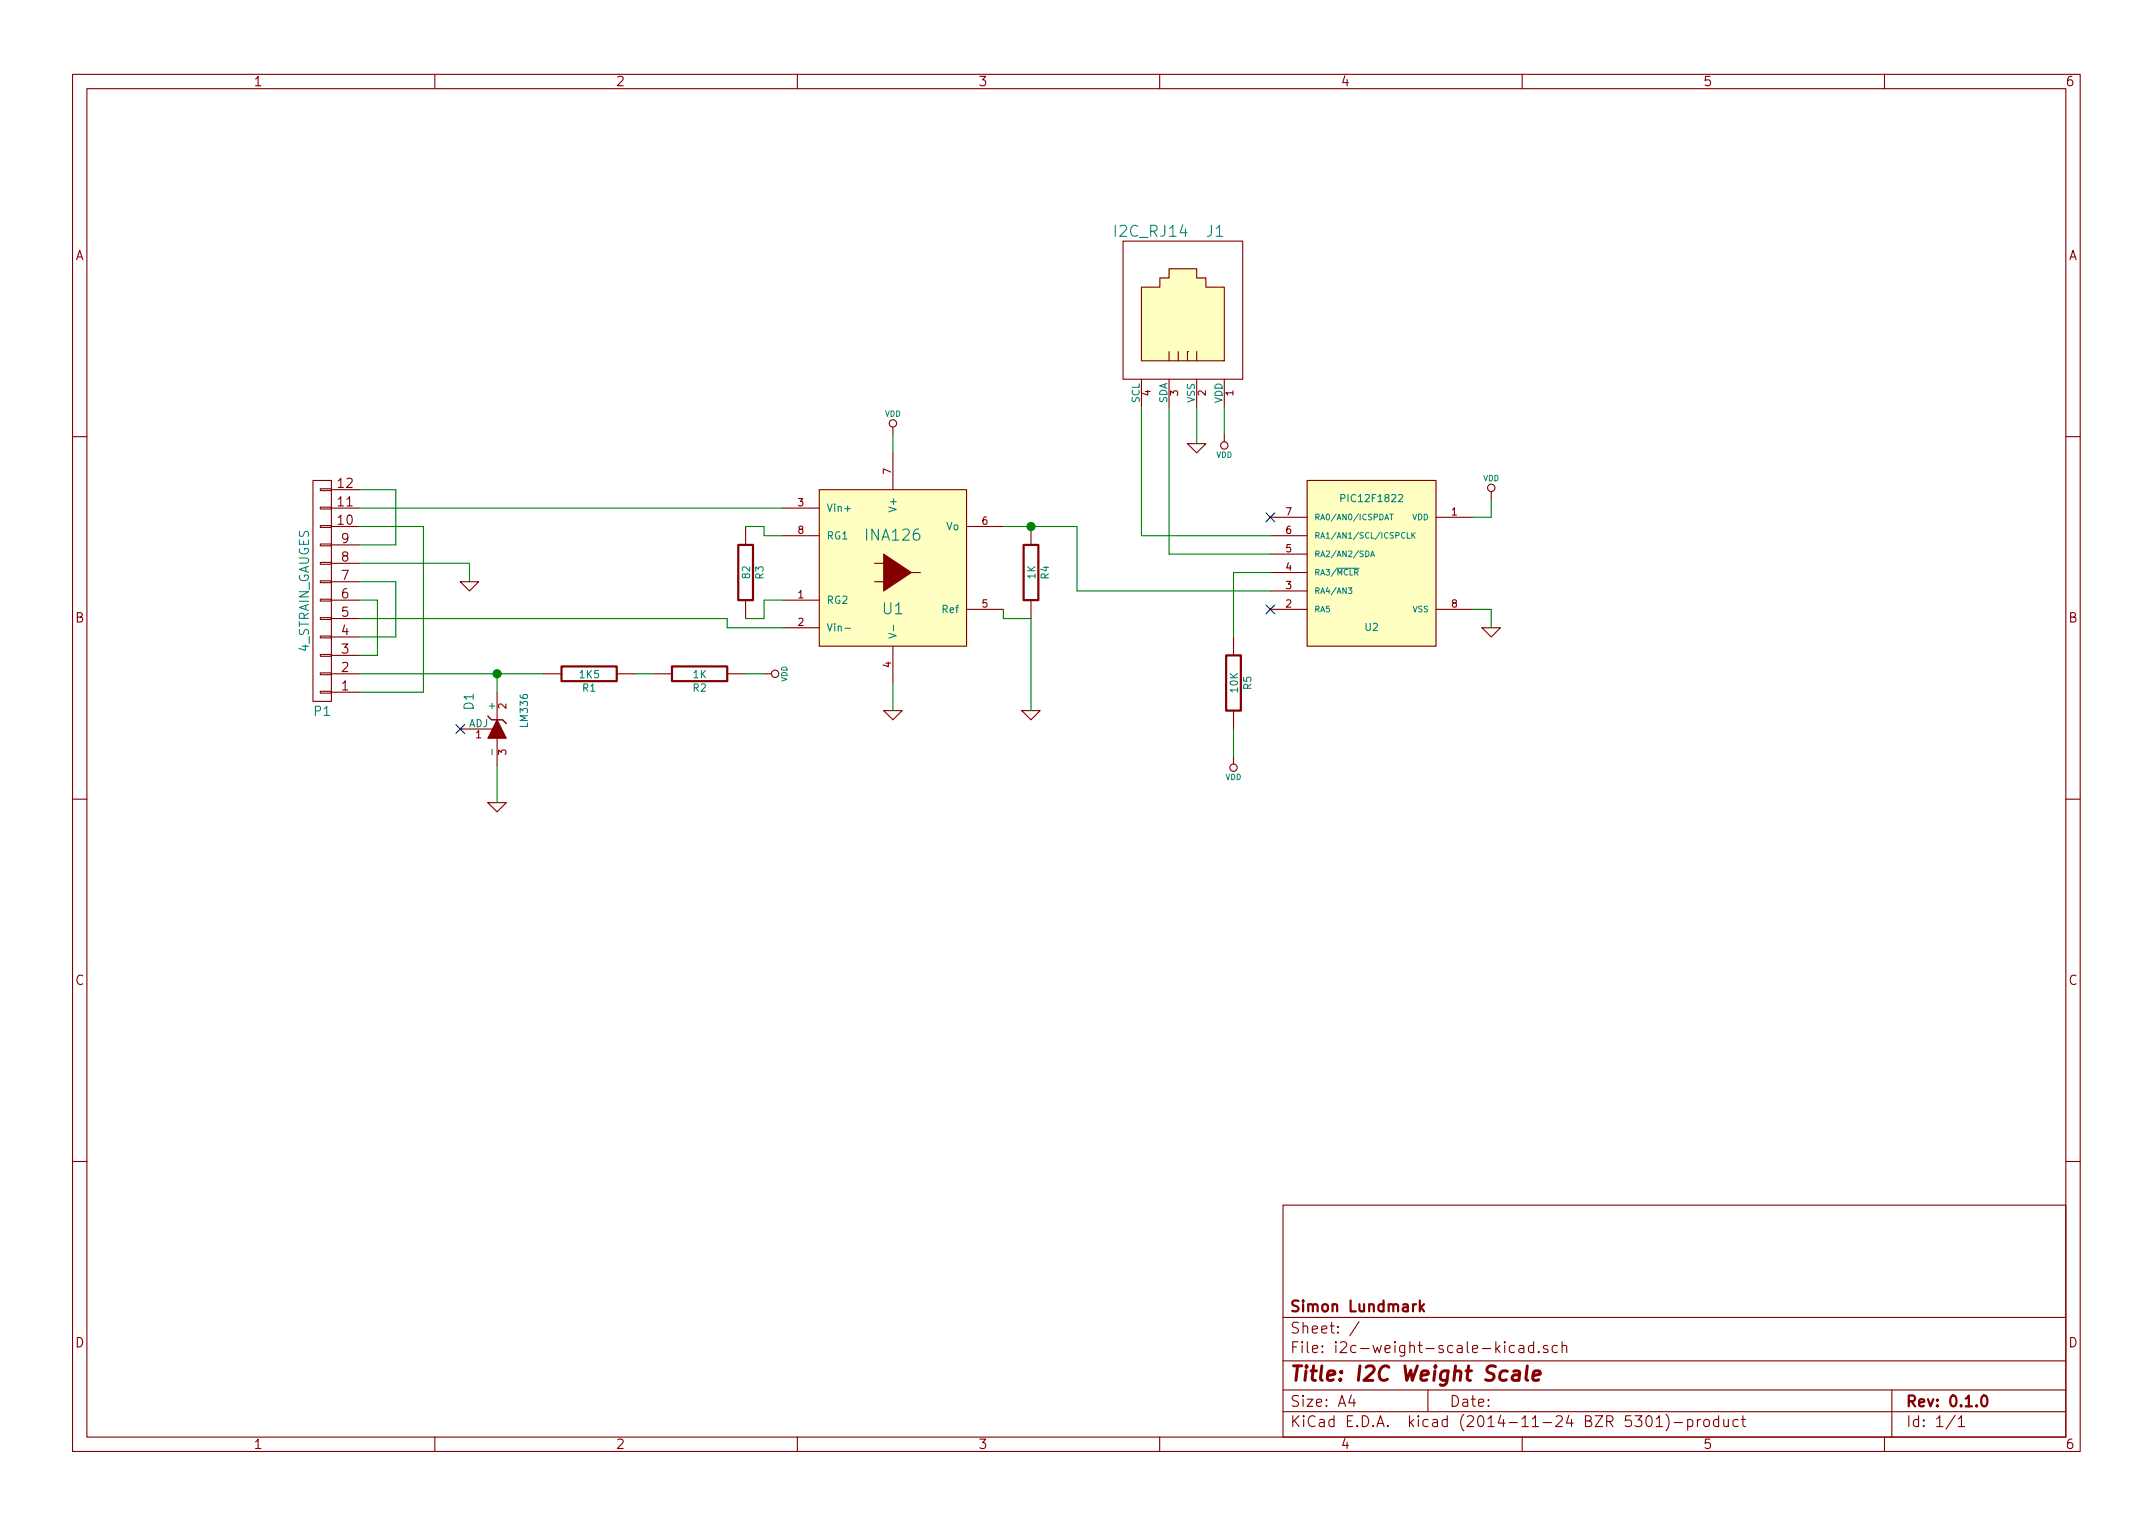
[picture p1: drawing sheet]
EESchema Schematic File Version 2
LIBS:power
LIBS:device
LIBS:transistors
LIBS:conn
LIBS:linear
LIBS:regul
LIBS:74xx
LIBS:cmos4000
LIBS:adc-dac
LIBS:memory
LIBS:xilinx
LIBS:special
LIBS:microcontrollers
LIBS:dsp
LIBS:microchip
LIBS:analog_switches
LIBS:motorola
LIBS:texas
LIBS:intel
LIBS:audio
LIBS:interface
LIBS:digital-audio
LIBS:philips
LIBS:display
LIBS:cypress
LIBS:siliconi
LIBS:opto
LIBS:atmel
LIBS:contrib
LIBS:valves
LIBS:kicad-library-by-simlun
LIBS:i2c-weight-scale-kicad-cache
EELAYER 25 0
EELAYER END
$Descr A4 11693 8268
encoding utf-8
Sheet 1 1
Title "I2C Weight Scale"
Date ""
Rev "0.1.0"
Comp "Simon Lundmark"
Comment1 ""
Comment2 ""
Comment3 ""
Comment4 ""
$EndDescr
$Comp
L CONN_01X12 P1
U 1 1
P 1750 3200
F 0 "P1" H 1750 3850 50  0000 C CNN
F 1 "4_STRAIN_GAUGES" V 1850 3200 50  0000 C CNN
F 2 "Pin_Headers:Pin_Header_Straight_1x12" H 1750 3200 60  0001 C CNN
F 3 "" H 1750 3200 60  0000 C CNN
	1    1750 3200
	-1   0    0    1   
$EndComp
Wire Wire Line
	1950 3750 2300 3750
Wire Wire Line
	2300 3750 2300 2850
Wire Wire Line
	2300 2850 1950 2850
Wire Wire Line
	1950 3450 2150 3450
Wire Wire Line
	2150 3450 2150 3150
Wire Wire Line
	2150 3150 1950 3150
Wire Wire Line
	1950 2950 2150 2950
Wire Wire Line
	2150 2950 2150 2650
Wire Wire Line
	2150 2650 1950 2650
Wire Wire Line
	1950 3550 2050 3550
Wire Wire Line
	2050 3550 2050 3250
Wire Wire Line
	2050 3250 1950 3250
$Comp
L GND #PWR01
U 1 1
P 2550 3150
F 0 "#PWR01" H 2550 3150 30  0001 C CNN
F 1 "GND" H 2550 3080 30  0001 C CNN
F 2 "" H 2550 3150 60  0000 C CNN
F 3 "" H 2550 3150 60  0000 C CNN
	1    2550 3150
	1    0    0    -1  
$EndComp
Wire Wire Line
	1950 3050 2550 3050
Wire Wire Line
	2550 3050 2550 3150
$Comp
L LM336 D1
U 1 1
P 2700 3950
F 0 "D1" H 2850 4100 50  0000 C CNN
F 1 "LM336" H 2800 3800 40  0000 C CNN
F 2 "Housings_TO-92:TO-92-Free-molded-wide-oval" H 2700 3950 60  0001 C CNN
F 3 "" H 2700 3950 60  0000 C CNN
	1    2700 3950
	0    -1   -1   0   
$EndComp
Wire Wire Line
	1950 3650 2950 3650
$Comp
L GND #PWR02
U 1 1
P 2700 4350
F 0 "#PWR02" H 2700 4350 30  0001 C CNN
F 1 "GND" H 2700 4280 30  0001 C CNN
F 2 "" H 2700 4350 60  0000 C CNN
F 3 "" H 2700 4350 60  0000 C CNN
	1    2700 4350
	1    0    0    -1  
$EndComp
$Comp
L R R2
U 1 1
P 3800 3650
F 0 "R2" V 3880 3650 40  0000 C CNN
F 1 "1K" V 3807 3651 40  0000 C CNN
F 2 "Resistors_ThroughHole:Resistor_Vertical_RM5mm" V 3730 3650 30  0001 C CNN
F 3 "" H 3800 3650 30  0000 C CNN
	1    3800 3650
	0    1    1    0   
$EndComp
$Comp
L R R1
U 1 1
P 3200 3650
F 0 "R1" V 3280 3650 40  0000 C CNN
F 1 "1K5" V 3207 3651 40  0000 C CNN
F 2 "Resistors_ThroughHole:Resistor_Vertical_RM5mm" V 3130 3650 30  0001 C CNN
F 3 "" H 3200 3650 30  0000 C CNN
	1    3200 3650
	0    1    1    0   
$EndComp
Connection ~ 2700 3650
Wire Wire Line
	2700 4150 2700 4350
Wire Wire Line
	2700 3750 2700 3650
$Comp
L INA126 U1
U 1 1
P 4850 3100
F 0 "U1" H 4850 2900 60  0000 C CNN
F 1 "INA126" H 4850 3300 60  0000 C CNN
F 2 "Sockets_DIP:DIP-8__300" H 4900 3100 60  0001 C CNN
F 3 "" H 4900 3100 60  0000 C CNN
	1    4850 3100
	1    0    0    -1  
$EndComp
Wire Wire Line
	3450 3650 3550 3650
$Comp
L GND #PWR03
U 1 1
P 4850 3850
F 0 "#PWR03" H 4850 3850 30  0001 C CNN
F 1 "GND" H 4850 3780 30  0001 C CNN
F 2 "" H 4850 3850 60  0000 C CNN
F 3 "" H 4850 3850 60  0000 C CNN
	1    4850 3850
	1    0    0    -1  
$EndComp
Wire Wire Line
	4850 3700 4850 3850
$Comp
L R R3
U 1 1
P 4050 3100
F 0 "R3" V 4130 3100 40  0000 C CNN
F 1 "82" V 4057 3101 40  0000 C CNN
F 2 "Resistors_ThroughHole:Resistor_Vertical_RM5mm" V 3980 3100 30  0001 C CNN
F 3 "" H 4050 3100 30  0000 C CNN
	1    4050 3100
	1    0    0    -1  
$EndComp
Wire Wire Line
	4050 2850 4150 2850
Wire Wire Line
	4150 2850 4150 2900
Wire Wire Line
	4150 2900 4250 2900
Wire Wire Line
	4050 3350 4150 3350
Wire Wire Line
	4150 3350 4150 3250
Wire Wire Line
	4150 3250 4250 3250
Wire Wire Line
	1950 3350 3950 3350
Wire Wire Line
	3950 3350 3950 3400
Wire Wire Line
	3950 3400 4250 3400
Wire Wire Line
	1950 2750 4250 2750
$Comp
L R R4
U 1 1
P 5600 3100
F 0 "R4" V 5680 3100 40  0000 C CNN
F 1 "1K" V 5607 3101 40  0000 C CNN
F 2 "Resistors_ThroughHole:Resistor_Vertical_RM5mm" V 5530 3100 30  0001 C CNN
F 3 "" H 5600 3100 30  0000 C CNN
	1    5600 3100
	1    0    0    -1  
$EndComp
Wire Wire Line
	5450 2850 5850 2850
Wire Wire Line
	5600 3350 5450 3350
Wire Wire Line
	5450 3350 5450 3300
NoConn ~ 2500 3950
$Comp
L PIC12F1822 U2
U 1 1
P 7450 3100
F 0 "U2" H 7450 2800 39  0000 C CNN
F 1 "PIC12F1822" H 7450 3500 39  0000 C CNN
F 2 "Sockets_DIP:DIP-8__300" H 7450 3100 60  0001 C CNN
F 3 "" H 7450 3100 60  0000 C CNN
	1    7450 3100
	1    0    0    -1  
$EndComp
$Comp
L GND #PWR04
U 1 1
P 5600 3850
F 0 "#PWR04" H 5600 3850 30  0001 C CNN
F 1 "GND" H 5600 3780 30  0001 C CNN
F 2 "" H 5600 3850 60  0000 C CNN
F 3 "" H 5600 3850 60  0000 C CNN
	1    5600 3850
	1    0    0    -1  
$EndComp
Wire Wire Line
	5600 3350 5600 3850
Wire Wire Line
	6900 3200 5850 3200
Wire Wire Line
	5850 3200 5850 2850
Connection ~ 5600 2850
NoConn ~ 6900 3300
NoConn ~ 6900 2800
$Comp
L R R5
U 1 1
P 6700 3700
F 0 "R5" V 6780 3700 40  0000 C CNN
F 1 "10K" V 6707 3701 40  0000 C CNN
F 2 "Resistors_ThroughHole:Resistor_Vertical_RM5mm" V 6630 3700 30  0001 C CNN
F 3 "" H 6700 3700 30  0000 C CNN
	1    6700 3700
	1    0    0    -1  
$EndComp
Wire Wire Line
	6700 3450 6700 3100
Wire Wire Line
	6700 3100 6900 3100
$Comp
L VDD #PWR05
U 1 1
P 4150 3650
F 0 "#PWR05" H 4150 3750 30  0001 C CNN
F 1 "VDD" H 4150 3760 30  0000 C CNN
F 2 "" H 4150 3650 60  0000 C CNN
F 3 "" H 4150 3650 60  0000 C CNN
	1    4150 3650
	0    1    1    0   
$EndComp
Wire Wire Line
	4050 3650 4150 3650
$Comp
L VDD #PWR06
U 1 1
P 4850 2350
F 0 "#PWR06" H 4850 2450 30  0001 C CNN
F 1 "VDD" H 4850 2460 30  0000 C CNN
F 2 "" H 4850 2350 60  0000 C CNN
F 3 "" H 4850 2350 60  0000 C CNN
	1    4850 2350
	1    0    0    -1  
$EndComp
Wire Wire Line
	4850 2350 4850 2450
$Comp
L VDD #PWR07
U 1 1
P 8100 2700
F 0 "#PWR07" H 8100 2800 30  0001 C CNN
F 1 "VDD" H 8100 2810 30  0000 C CNN
F 2 "" H 8100 2700 60  0000 C CNN
F 3 "" H 8100 2700 60  0000 C CNN
	1    8100 2700
	1    0    0    -1  
$EndComp
Wire Wire Line
	8100 2700 8100 2800
Wire Wire Line
	8100 2800 8000 2800
$Comp
L GND #PWR08
U 1 1
P 8100 3400
F 0 "#PWR08" H 8100 3400 30  0001 C CNN
F 1 "GND" H 8100 3330 30  0001 C CNN
F 2 "" H 8100 3400 60  0000 C CNN
F 3 "" H 8100 3400 60  0000 C CNN
	1    8100 3400
	1    0    0    -1  
$EndComp
Wire Wire Line
	8100 3400 8100 3300
Wire Wire Line
	8100 3300 8000 3300
$Comp
L VDD #PWR09
U 1 1
P 6700 4100
F 0 "#PWR09" H 6700 4200 30  0001 C CNN
F 1 "VDD" H 6700 4210 30  0000 C CNN
F 2 "" H 6700 4100 60  0000 C CNN
F 3 "" H 6700 4100 60  0000 C CNN
	1    6700 4100
	-1   0    0    1   
$EndComp
Wire Wire Line
	6700 4100 6700 3950
$Comp
L I2C_RJ14 J1
U 1 1
P 6100 2050
F 0 "J1" H 6600 2850 60  0000 C CNN
F 1 "I2C_RJ14" H 6250 2850 60  0000 C CNN
F 2 "simlun:RJ14_6P4C_right_angle_Molex_95009-7641" H 7500 2450 60  0001 C CNN
F 3 "" H 7500 2450 60  0000 C CNN
	1    6100 2050
	1    0    0    -1  
$EndComp
$Comp
L GND #PWR010
U 1 1
P 6500 2400
F 0 "#PWR010" H 6500 2400 30  0001 C CNN
F 1 "GND" H 6500 2330 30  0001 C CNN
F 2 "" H 6500 2400 60  0000 C CNN
F 3 "" H 6500 2400 60  0000 C CNN
	1    6500 2400
	1    0    0    -1  
$EndComp
Wire Wire Line
	6500 2400 6500 2200
$Comp
L VDD #PWR011
U 1 1
P 6650 2350
F 0 "#PWR011" H 6650 2450 30  0001 C CNN
F 1 "VDD" H 6650 2460 30  0000 C CNN
F 2 "" H 6650 2350 60  0000 C CNN
F 3 "" H 6650 2350 60  0000 C CNN
	1    6650 2350
	-1   0    0    1   
$EndComp
Wire Wire Line
	6650 2350 6650 2200
Wire Wire Line
	6900 2900 6200 2900
Wire Wire Line
	6200 2900 6200 2200
Wire Wire Line
	6350 2200 6350 3000
Wire Wire Line
	6350 3000 6900 3000
$EndSCHEMATC
